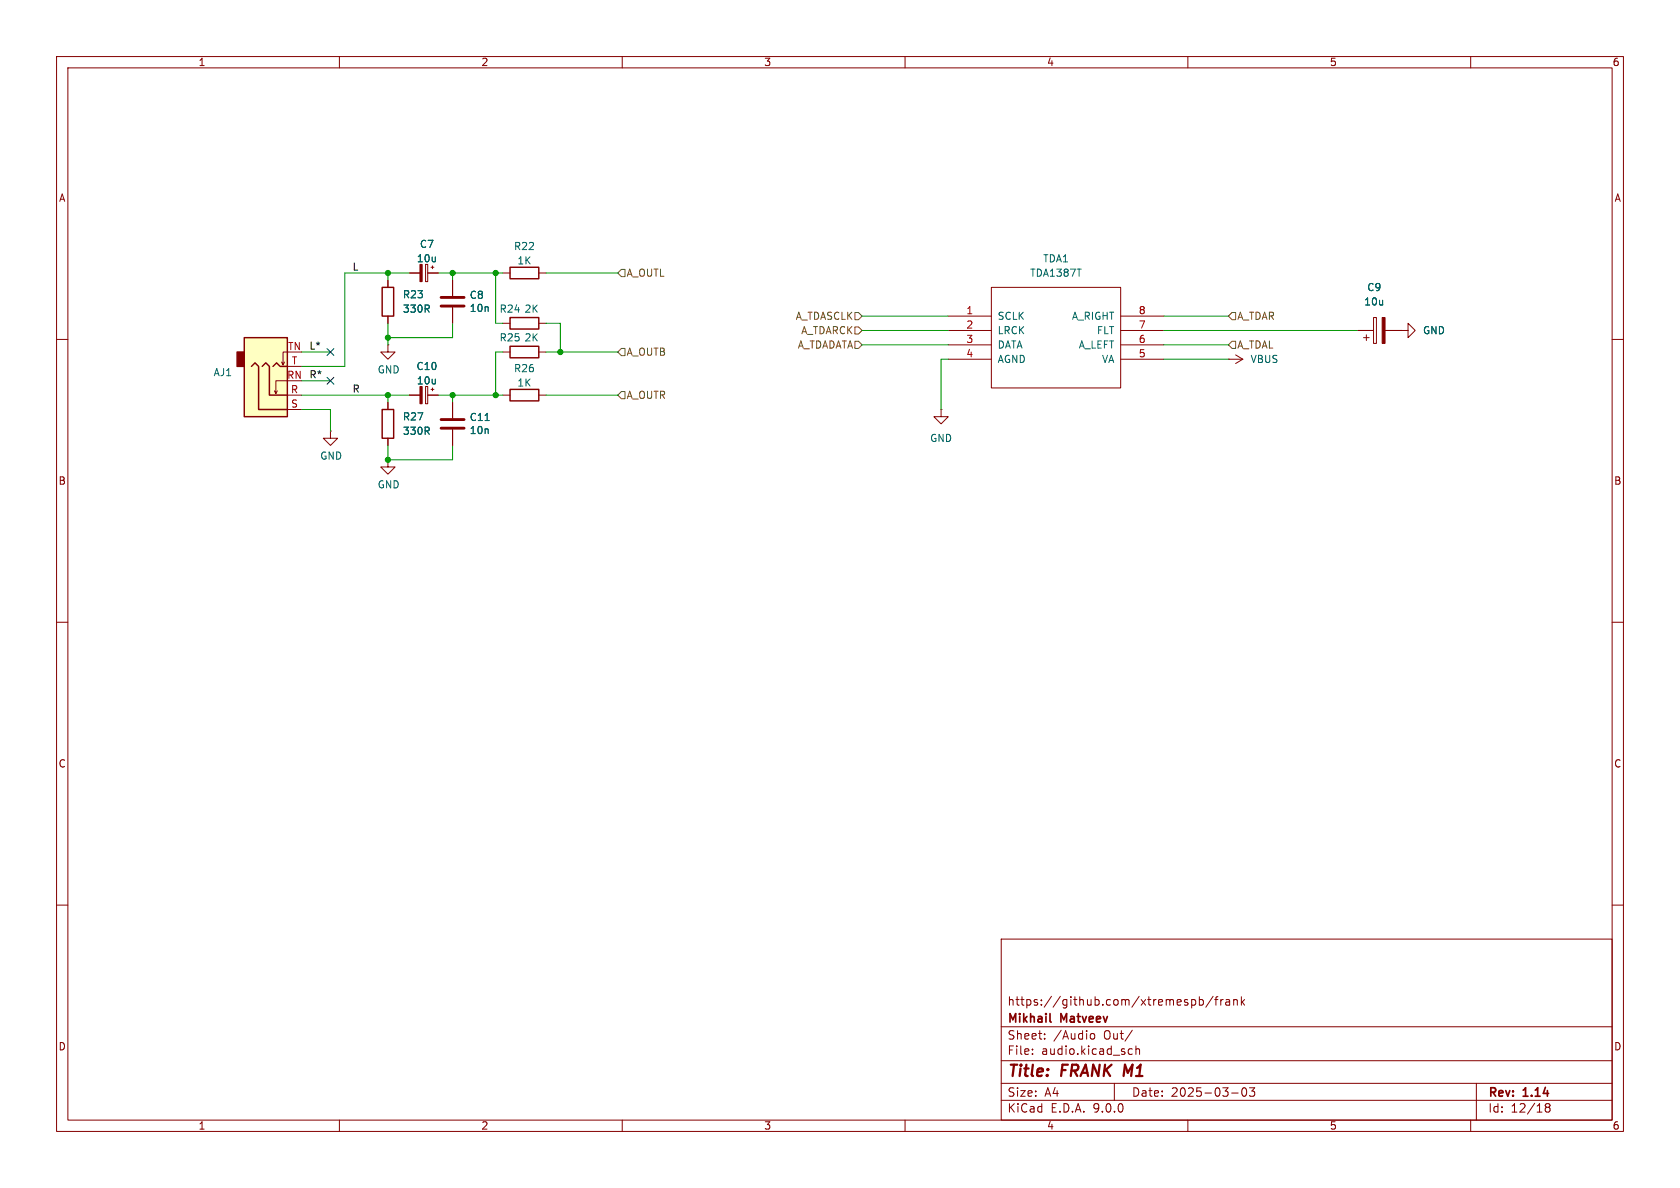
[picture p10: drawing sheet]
(kicad_sch
 (version 20250114)
 (generator "eeschema")
 (generator_version "9.0")
 (paper "A4")
 (title_block
  (title "FRANK M1")
  (date "2025-03-03")
  (rev "1.14")
  (company "Mikhail Matveev")
  (comment 1 "https://github.com/xtremespb/frank"))
 (lib_symbols
  (symbol "Device:C"
   (pin_numbers (hide yes))
   (pin_names
    (offset 0.254)) (exclude_from_sim no) (in_bom yes) (on_board yes)
   (property "Reference" "C" (at 0.635 2.54 0) (effects (font (size 1.27 1.27)) (justify left)))
   (property "Value" "C" (at 0.635 -2.54 0) (effects (font (size 1.27 1.27)) (justify left)))
   (property "Footprint" "" (at 0.9652 -3.81 0) (effects (font (size 1.27 1.27)) (hide yes)))
   (property "Datasheet" "~" (at 0 0 0) (effects (font (size 1.27 1.27)) (hide yes)))
   (property "Description" "Unpolarized capacitor" (at 0 0 0) (effects (font (size 1.27 1.27)) (hide yes)))
   (symbol "C_0_1"
    (polyline (pts (xy -2.032 0.762) (xy 2.032 0.762)) (stroke (width 0.508) (type default)) (fill (type none)))
    (polyline (pts (xy -2.032 -0.762) (xy 2.032 -0.762)) (stroke (width 0.508) (type default)) (fill (type none))))
   (symbol "C_1_1"
    (pin passive line (at 0 3.81 270) (length 2.794) (name "~" (effects (font (size 1.27 1.27)))) (number "1" (effects (font (size 1.27 1.27)))))
    (pin passive line (at 0 -3.81 90) (length 2.794) (name "~" (effects (font (size 1.27 1.27)))) (number "2" (effects (font (size 1.27 1.27))))))
   (embedded_fonts no))
  (symbol "Device:C_Polarized"
   (pin_numbers (hide yes))
   (pin_names
    (offset 0.254)) (exclude_from_sim no) (in_bom yes) (on_board yes)
   (property "Reference" "C" (at 0.635 2.54 0) (effects (font (size 1.27 1.27)) (justify left)))
   (property "Value" "C_Polarized" (at 0.635 -2.54 0) (effects (font (size 1.27 1.27)) (justify left)))
   (property "Footprint" "" (at 0.9652 -3.81 0) (effects (font (size 1.27 1.27)) (hide yes)))
   (property "Datasheet" "~" (at 0 0 0) (effects (font (size 1.27 1.27)) (hide yes)))
   (property "Description" "Polarized capacitor" (at 0 0 0) (effects (font (size 1.27 1.27)) (hide yes)))
   (symbol "C_Polarized_0_1"
    (rectangle (start -2.286 0.508) (end 2.286 1.016) (stroke (width 0) (type default)) (fill (type none)))
    (polyline (pts (xy -1.778 2.286) (xy -0.762 2.286)) (stroke (width 0) (type default)) (fill (type none)))
    (polyline (pts (xy -1.27 2.794) (xy -1.27 1.778)) (stroke (width 0) (type default)) (fill (type none)))
    (rectangle (start 2.286 -0.508) (end -2.286 -1.016) (stroke (width 0) (type default)) (fill (type outline))))
   (symbol "C_Polarized_1_1"
    (pin passive line (at 0 3.81 270) (length 2.794) (name "~" (effects (font (size 1.27 1.27)))) (number "1" (effects (font (size 1.27 1.27)))))
    (pin passive line (at 0 -3.81 90) (length 2.794) (name "~" (effects (font (size 1.27 1.27)))) (number "2" (effects (font (size 1.27 1.27))))))
   (embedded_fonts no))
  (symbol "Device:C_Polarized_Small"
   (pin_numbers (hide yes))
   (pin_names
    (offset 0.254) (hide yes)) (exclude_from_sim no) (in_bom yes) (on_board yes)
   (property "Reference" "C" (at 0.254 1.778 0) (effects (font (size 1.27 1.27)) (justify left)))
   (property "Value" "C_Polarized_Small" (at 0.254 -2.032 0) (effects (font (size 1.27 1.27)) (justify left)))
   (property "Footprint" "" (at 0 0 0) (effects (font (size 1.27 1.27)) (hide yes)))
   (property "Datasheet" "~" (at 0 0 0) (effects (font (size 1.27 1.27)) (hide yes)))
   (property "Description" "Polarized capacitor, small symbol" (at 0 0 0) (effects (font (size 1.27 1.27)) (hide yes)))
   (symbol "C_Polarized_Small_0_1"
    (rectangle (start -1.524 0.6858) (end 1.524 0.3048) (stroke (width 0) (type default)) (fill (type none)))
    (rectangle (start -1.524 -0.3048) (end 1.524 -0.6858) (stroke (width 0) (type default)) (fill (type outline)))
    (polyline (pts (xy -1.27 1.524) (xy -0.762 1.524)) (stroke (width 0) (type default)) (fill (type none)))
    (polyline (pts (xy -1.016 1.27) (xy -1.016 1.778)) (stroke (width 0) (type default)) (fill (type none))))
   (symbol "C_Polarized_Small_1_1"
    (pin passive line (at 0 2.54 270) (length 1.8542) (name "~" (effects (font (size 1.27 1.27)))) (number "1" (effects (font (size 1.27 1.27)))))
    (pin passive line (at 0 -2.54 90) (length 1.8542) (name "~" (effects (font (size 1.27 1.27)))) (number "2" (effects (font (size 1.27 1.27))))))
   (embedded_fonts no))
  (symbol "Device:R"
   (pin_numbers (hide yes))
   (pin_names
    (offset 0)) (exclude_from_sim no) (in_bom yes) (on_board yes)
   (property "Reference" "R" (at 2.032 0 90) (effects (font (size 1.27 1.27))))
   (property "Value" "R" (at 0 0 90) (effects (font (size 1.27 1.27))))
   (property "Footprint" "" (at -1.778 0 90) (effects (font (size 1.27 1.27)) (hide yes)))
   (property "Datasheet" "~" (at 0 0 0) (effects (font (size 1.27 1.27)) (hide yes)))
   (property "Description" "Resistor" (at 0 0 0) (effects (font (size 1.27 1.27)) (hide yes)))
   (symbol "R_0_1"
    (rectangle (start -1.016 -2.54) (end 1.016 2.54) (stroke (width 0.254) (type default)) (fill (type none))))
   (symbol "R_1_1"
    (pin passive line (at 0 3.81 270) (length 1.27) (name "~" (effects (font (size 1.27 1.27)))) (number "1" (effects (font (size 1.27 1.27)))))
    (pin passive line (at 0 -3.81 90) (length 1.27) (name "~" (effects (font (size 1.27 1.27)))) (number "2" (effects (font (size 1.27 1.27))))))
   (embedded_fonts no))
  (symbol "FRANK:AudioJack_3.5mm" (exclude_from_sim no) (in_bom yes) (on_board yes)
   (property "Reference" "AJ2" (at -7.1119 -4.0097 0) (effects (font (size 1.27 1.27)) (justify right)))
   (property "Value" "Audio Out" (at 2.54 -11.43 0) (effects (font (size 1.27 1.27)) (justify right) (hide yes)))
   (property "Footprint" "LIBS:Jack_3.5mm" (at 0 0 0) (effects (font (size 1.27 1.27)) (hide yes)))
   (property "Datasheet" "~" (at 0 0 0) (effects (font (size 1.27 1.27)) (hide yes)))
   (property "Description" "" (at 0 0 0) (effects (font (size 1.27 1.27)) (hide yes)))
   (symbol "AudioJack_3.5mm_0_1"
    (rectangle (start -5.08 -5.08) (end -6.35 -7.62) (stroke (width 0.254) (type default)) (fill (type outline)))
    (polyline (pts (xy -1.905 -5.08) (xy -1.27 -5.715) (xy -0.635 -5.08) (xy -0.635 0) (xy 2.54 0)) (stroke (width 0.254) (type default)) (fill (type none)))
    (polyline (pts (xy 0 -5.08) (xy 0.635 -5.715) (xy 1.27 -5.08) (xy 2.54 -5.08)) (stroke (width 0.254) (type default)) (fill (type none)))
    (polyline (pts (xy 0.508 -0.254) (xy 0.762 -0.762)) (stroke (width 0) (type default)) (fill (type none)))
    (polyline (pts (xy 1.778 -5.334) (xy 2.032 -5.842)) (stroke (width 0) (type default)) (fill (type none)))
    (rectangle (start 2.54 3.81) (end -5.08 -10.16) (stroke (width 0.254) (type default)) (fill (type background)))
    (polyline (pts (xy 2.54 2.54) (xy -2.54 2.54) (xy -2.54 -5.08) (xy -3.175 -5.715) (xy -3.81 -5.08)) (stroke (width 0.254) (type default)) (fill (type none)))
    (polyline (pts (xy 2.54 -2.54) (xy 0.508 -2.54) (xy 0.508 -0.254) (xy 0.254 -0.762)) (stroke (width 0) (type default)) (fill (type none)))
    (polyline (pts (xy 2.54 -7.62) (xy 1.778 -7.62) (xy 1.778 -5.334) (xy 1.524 -5.842)) (stroke (width 0) (type default)) (fill (type none))))
   (symbol "AudioJack_3.5mm_1_1"
    (pin passive line (at 5.08 2.54 180) (length 2.54) (name "~" (effects (font (size 1.27 1.27)))) (number "S" (effects (font (size 1.27 1.27)))))
    (pin passive line (at 5.08 0 180) (length 2.54) (name "~" (effects (font (size 1.27 1.27)))) (number "R" (effects (font (size 1.27 1.27)))))
    (pin passive line (at 5.08 -2.54 180) (length 2.54) (name "~" (effects (font (size 1.27 1.27)))) (number "RN" (effects (font (size 1.27 1.27)))))
    (pin passive line (at 5.08 -5.08 180) (length 2.54) (name "~" (effects (font (size 1.27 1.27)))) (number "T" (effects (font (size 1.27 1.27)))))
    (pin passive line (at 5.08 -7.62 180) (length 2.54) (name "~" (effects (font (size 1.27 1.27)))) (number "TN" (effects (font (size 1.27 1.27))))))
   (embedded_fonts no))
  (symbol "FRANK:TDA1387T"
   (pin_names
    (offset 1.016)) (exclude_from_sim no) (in_bom yes) (on_board yes)
   (property "Reference" "TDA1" (at 0 13.97 0) (effects (font (size 1.27 1.27))))
   (property "Value" "TDA1387T" (at 0 11.43 0) (effects (font (size 1.27 1.27))))
   (property "Footprint" "MODULE" (at 0 0 0) (effects (font (size 1.27 1.27)) (hide yes)))
   (property "Datasheet" "DOCUMENTATION" (at 0 0 0) (effects (font (size 1.27 1.27)) (hide yes)))
   (property "Description" "" (at 0 0 0) (effects (font (size 1.27 1.27)) (hide yes)))
   (symbol "TDA1387T_1_0"
    (rectangle (start -11.43 -8.89) (end 11.43 8.89) (stroke (width 0) (type solid)) (fill (type none))))
   (symbol "TDA1387T_1_1"
    (pin input line (at -19.05 3.81 0) (length 7.62) (name "SCLK" (effects (font (size 1.27 1.27)))) (number "1" (effects (font (size 1.27 1.27)))))
    (pin input line (at -19.05 1.27 0) (length 7.62) (name "LRCK" (effects (font (size 1.27 1.27)))) (number "2" (effects (font (size 1.27 1.27)))))
    (pin input line (at -19.05 -1.27 0) (length 7.62) (name "DATA" (effects (font (size 1.27 1.27)))) (number "3" (effects (font (size 1.27 1.27)))))
    (pin input line (at -19.05 -3.81 0) (length 7.62) (name "AGND" (effects (font (size 1.27 1.27)))) (number "4" (effects (font (size 1.27 1.27)))))
    (pin input line (at 19.05 3.81 180) (length 7.62) (name "A_RIGHT" (effects (font (size 1.27 1.27)))) (number "8" (effects (font (size 1.27 1.27)))))
    (pin input line (at 19.05 1.27 180) (length 7.62) (name "FLT" (effects (font (size 1.27 1.27)))) (number "7" (effects (font (size 1.27 1.27)))))
    (pin input line (at 19.05 -1.27 180) (length 7.62) (name "A_LEFT" (effects (font (size 1.27 1.27)))) (number "6" (effects (font (size 1.27 1.27)))))
    (pin input line (at 19.05 -3.81 180) (length 7.62) (name "VA" (effects (font (size 1.27 1.27)))) (number "5" (effects (font (size 1.27 1.27))))))
   (embedded_fonts no))
  (symbol "GND_1"
   (power)
   (pin_numbers (hide yes))
   (pin_names
    (offset 0) (hide yes)) (exclude_from_sim no) (in_bom yes) (on_board yes)
   (property "Reference" "#PWR" (at 0 -6.35 0) (effects (font (size 1.27 1.27)) (hide yes)))
   (property "Value" "GND" (at 0 -3.81 0) (effects (font (size 1.27 1.27))))
   (property "Footprint" "" (at 0 0 0) (effects (font (size 1.27 1.27)) (hide yes)))
   (property "Datasheet" "" (at 0 0 0) (effects (font (size 1.27 1.27)) (hide yes)))
   (property "Description" "Power symbol creates a global label with name \"GND\" , ground" (at 0 0 0) (effects (font (size 1.27 1.27)) (hide yes)))
   (symbol "GND_1_0_1"
    (polyline (pts (xy 0 0) (xy 0 -1.27) (xy 1.27 -1.27) (xy 0 -2.54) (xy -1.27 -1.27) (xy 0 -1.27)) (stroke (width 0) (type default)) (fill (type none))))
   (symbol "GND_1_1_1"
    (pin power_in line (at 0 0 270) (length 0) (name "~" (effects (font (size 1.27 1.27)))) (number "1" (effects (font (size 1.27 1.27))))))
   (embedded_fonts no))
  (symbol "GND_2"
   (power)
   (pin_numbers (hide yes))
   (pin_names
    (offset 0) (hide yes)) (exclude_from_sim no) (in_bom yes) (on_board yes)
   (property "Reference" "#PWR" (at 0 -6.35 0) (effects (font (size 1.27 1.27)) (hide yes)))
   (property "Value" "GND" (at 0 -3.81 0) (effects (font (size 1.27 1.27))))
   (property "Footprint" "" (at 0 0 0) (effects (font (size 1.27 1.27)) (hide yes)))
   (property "Datasheet" "" (at 0 0 0) (effects (font (size 1.27 1.27)) (hide yes)))
   (property "Description" "Power symbol creates a global label with name \"GND\" , ground" (at 0 0 0) (effects (font (size 1.27 1.27)) (hide yes)))
   (symbol "GND_2_0_1"
    (polyline (pts (xy 0 0) (xy 0 -1.27) (xy 1.27 -1.27) (xy 0 -2.54) (xy -1.27 -1.27) (xy 0 -1.27)) (stroke (width 0) (type default)) (fill (type none))))
   (symbol "GND_2_1_1"
    (pin power_in line (at 0 0 270) (length 0) (name "~" (effects (font (size 1.27 1.27)))) (number "1" (effects (font (size 1.27 1.27))))))
   (embedded_fonts no))
  (symbol "GND_3"
   (power)
   (pin_numbers (hide yes))
   (pin_names
    (offset 0) (hide yes)) (exclude_from_sim no) (in_bom yes) (on_board yes)
   (property "Reference" "#PWR" (at 0 -6.35 0) (effects (font (size 1.27 1.27)) (hide yes)))
   (property "Value" "GND" (at 0 -3.81 0) (effects (font (size 1.27 1.27))))
   (property "Footprint" "" (at 0 0 0) (effects (font (size 1.27 1.27)) (hide yes)))
   (property "Datasheet" "" (at 0 0 0) (effects (font (size 1.27 1.27)) (hide yes)))
   (property "Description" "Power symbol creates a global label with name \"GND\" , ground" (at 0 0 0) (effects (font (size 1.27 1.27)) (hide yes)))
   (symbol "GND_3_0_1"
    (polyline (pts (xy 0 0) (xy 0 -1.27) (xy 1.27 -1.27) (xy 0 -2.54) (xy -1.27 -1.27) (xy 0 -1.27)) (stroke (width 0) (type default)) (fill (type none))))
   (symbol "GND_3_1_1"
    (pin power_in line (at 0 0 270) (length 0) (name "~" (effects (font (size 1.27 1.27)))) (number "1" (effects (font (size 1.27 1.27))))))
   (embedded_fonts no))
  (symbol "GND_6"
   (power)
   (pin_numbers (hide yes))
   (pin_names
    (offset 0) (hide yes)) (exclude_from_sim no) (in_bom yes) (on_board yes)
   (property "Reference" "#PWR" (at 0 -6.35 0) (effects (font (size 1.27 1.27)) (hide yes)))
   (property "Value" "GND" (at 0 -3.81 0) (effects (font (size 1.27 1.27))))
   (property "Footprint" "" (at 0 0 0) (effects (font (size 1.27 1.27)) (hide yes)))
   (property "Datasheet" "" (at 0 0 0) (effects (font (size 1.27 1.27)) (hide yes)))
   (property "Description" "Power symbol creates a global label with name \"GND\" , ground" (at 0 0 0) (effects (font (size 1.27 1.27)) (hide yes)))
   (symbol "GND_6_0_1"
    (polyline (pts (xy 0 0) (xy 0 -1.27) (xy 1.27 -1.27) (xy 0 -2.54) (xy -1.27 -1.27) (xy 0 -1.27)) (stroke (width 0) (type default)) (fill (type none))))
   (symbol "GND_6_1_1"
    (pin power_in line (at 0 0 270) (length 0) (name "~" (effects (font (size 1.27 1.27)))) (number "1" (effects (font (size 1.27 1.27))))))
   (embedded_fonts no))
  (symbol "power:GND"
   (power)
   (pin_numbers (hide yes))
   (pin_names
    (offset 0) (hide yes)) (exclude_from_sim no) (in_bom yes) (on_board yes)
   (property "Reference" "#PWR" (at 0 -6.35 0) (effects (font (size 1.27 1.27)) (hide yes)))
   (property "Value" "GND" (at 0 -3.81 0) (effects (font (size 1.27 1.27))))
   (property "Footprint" "" (at 0 0 0) (effects (font (size 1.27 1.27)) (hide yes)))
   (property "Datasheet" "" (at 0 0 0) (effects (font (size 1.27 1.27)) (hide yes)))
   (property "Description" "Power symbol creates a global label with name \"GND\" , ground" (at 0 0 0) (effects (font (size 1.27 1.27)) (hide yes)))
   (symbol "GND_0_1"
    (polyline (pts (xy 0 0) (xy 0 -1.27) (xy 1.27 -1.27) (xy 0 -2.54) (xy -1.27 -1.27) (xy 0 -1.27)) (stroke (width 0) (type default)) (fill (type none))))
   (symbol "GND_1_1"
    (pin power_in line (at 0 0 270) (length 0) (name "~" (effects (font (size 1.27 1.27)))) (number "1" (effects (font (size 1.27 1.27))))))
   (embedded_fonts no))
  (symbol "power:VBUS"
   (power)
   (pin_numbers (hide yes))
   (pin_names
    (offset 0) (hide yes)) (exclude_from_sim no) (in_bom yes) (on_board yes)
   (property "Reference" "#PWR" (at 0 -3.81 0) (effects (font (size 1.27 1.27)) (hide yes)))
   (property "Value" "VBUS" (at 0 3.556 0) (effects (font (size 1.27 1.27))))
   (property "Footprint" "" (at 0 0 0) (effects (font (size 1.27 1.27)) (hide yes)))
   (property "Datasheet" "" (at 0 0 0) (effects (font (size 1.27 1.27)) (hide yes)))
   (property "Description" "Power symbol creates a global label with name \"VBUS\"" (at 0 0 0) (effects (font (size 1.27 1.27)) (hide yes)))
   (symbol "VBUS_0_1"
    (polyline (pts (xy -0.762 1.27) (xy 0 2.54)) (stroke (width 0) (type default)) (fill (type none)))
    (polyline (pts (xy 0 2.54) (xy 0.762 1.27)) (stroke (width 0) (type default)) (fill (type none)))
    (polyline (pts (xy 0 0) (xy 0 2.54)) (stroke (width 0) (type default)) (fill (type none))))
   (symbol "VBUS_1_1"
    (pin power_in line (at 0 0 90) (length 0) (name "~" (effects (font (size 1.27 1.27)))) (number "1" (effects (font (size 1.27 1.27))))))
   (embedded_fonts no)))
 (junction
  (at 68.58 48.26)
  (diameter 0)
  (color 0 0 0 0))
 (junction
  (at 87.63 69.85)
  (diameter 0)
  (color 0 0 0 0))
 (junction
  (at 68.58 59.69)
  (diameter 0)
  (color 0 0 0 0))
 (junction
  (at 99.06 62.23)
  (diameter 0)
  (color 0 0 0 0))
 (junction
  (at 68.58 81.28)
  (diameter 0)
  (color 0 0 0 0))
 (junction
  (at 80.01 69.85)
  (diameter 0)
  (color 0 0 0 0))
 (junction
  (at 68.58 69.85)
  (diameter 0)
  (color 0 0 0 0))
 (junction
  (at 87.63 48.26)
  (diameter 0)
  (color 0 0 0 0))
 (junction
  (at 80.01 48.26)
  (diameter 0)
  (color 0 0 0 0))
 (no_connect
  (at 58.42 62.23))
 (no_connect
  (at 58.42 67.31))
 (wire
  (pts (xy 80.01 69.85) (xy 87.63 69.85))
  (stroke (width 0) (type default)))
 (wire
  (pts (xy 80.01 69.85) (xy 77.47 69.85))
  (stroke (width 0) (type default)))
 (wire
  (pts (xy 80.01 48.26) (xy 87.63 48.26))
  (stroke (width 0) (type default)))
 (wire
  (pts (xy 60.96 48.26) (xy 68.58 48.26))
  (stroke (width 0) (type default)))
 (wire
  (pts (xy 152.4 55.88) (xy 167.64 55.88))
  (stroke (width 0) (type default)))
 (wire
  (pts (xy 88.9 62.23) (xy 87.63 62.23))
  (stroke (width 0) (type default)))
 (wire
  (pts (xy 80.01 81.28) (xy 68.58 81.28))
  (stroke (width 0) (type default)))
 (wire
  (pts (xy 53.34 72.39) (xy 58.42 72.39))
  (stroke (width 0) (type default)))
 (wire
  (pts (xy 68.58 57.15) (xy 68.58 59.69))
  (stroke (width 0) (type default)))
 (wire
  (pts (xy 87.63 69.85) (xy 88.9 69.85))
  (stroke (width 0) (type default)))
 (wire
  (pts (xy 80.01 59.69) (xy 68.58 59.69))
  (stroke (width 0) (type default)))
 (wire
  (pts (xy 80.01 48.26) (xy 77.47 48.26))
  (stroke (width 0) (type default)))
 (wire
  (pts (xy 53.34 64.77) (xy 60.96 64.77))
  (stroke (width 0) (type default)))
 (wire
  (pts (xy 205.74 60.96) (xy 217.17 60.96))
  (stroke (width 0) (type default)))
 (wire
  (pts (xy 53.34 69.85) (xy 68.58 69.85))
  (stroke (width 0) (type default)))
 (wire
  (pts (xy 152.4 60.96) (xy 167.64 60.96))
  (stroke (width 0) (type default)))
 (wire
  (pts (xy 87.63 48.26) (xy 88.9 48.26))
  (stroke (width 0) (type default)))
 (wire
  (pts (xy 72.39 69.85) (xy 68.58 69.85))
  (stroke (width 0) (type default)))
 (wire
  (pts (xy 99.06 62.23) (xy 96.52 62.23))
  (stroke (width 0) (type default)))
 (wire
  (pts (xy 80.01 49.53) (xy 80.01 48.26))
  (stroke (width 0) (type default)))
 (wire
  (pts (xy 80.01 57.15) (xy 80.01 59.69))
  (stroke (width 0) (type default)))
 (wire
  (pts (xy 88.9 57.15) (xy 87.63 57.15))
  (stroke (width 0) (type default)))
 (wire
  (pts (xy 205.74 63.5) (xy 217.17 63.5))
  (stroke (width 0) (type default)))
 (wire
  (pts (xy 68.58 48.26) (xy 68.58 49.53))
  (stroke (width 0) (type default)))
 (wire
  (pts (xy 68.58 59.69) (xy 68.58 60.96))
  (stroke (width 0) (type default)))
 (wire
  (pts (xy 205.74 55.88) (xy 217.17 55.88))
  (stroke (width 0) (type default)))
 (wire
  (pts (xy 96.52 48.26) (xy 109.22 48.26))
  (stroke (width 0) (type default)))
 (wire
  (pts (xy 68.58 69.85) (xy 68.58 71.12))
  (stroke (width 0) (type default)))
 (wire
  (pts (xy 96.52 57.15) (xy 99.06 57.15))
  (stroke (width 0) (type default)))
 (wire
  (pts (xy 96.52 69.85) (xy 109.22 69.85))
  (stroke (width 0) (type default)))
 (wire
  (pts (xy 205.74 58.42) (xy 240.03 58.42))
  (stroke (width 0) (type default)))
 (wire
  (pts (xy 60.96 48.26) (xy 60.96 64.77))
  (stroke (width 0) (type default)))
 (wire
  (pts (xy 68.58 78.74) (xy 68.58 81.28))
  (stroke (width 0) (type default)))
 (wire
  (pts (xy 99.06 62.23) (xy 109.22 62.23))
  (stroke (width 0) (type default)))
 (wire
  (pts (xy 99.06 57.15) (xy 99.06 62.23))
  (stroke (width 0) (type default)))
 (wire
  (pts (xy 80.01 78.74) (xy 80.01 81.28))
  (stroke (width 0) (type default)))
 (wire
  (pts (xy 58.42 72.39) (xy 58.42 76.2))
  (stroke (width 0) (type default)))
 (wire
  (pts (xy 72.39 48.26) (xy 68.58 48.26))
  (stroke (width 0) (type default)))
 (wire
  (pts (xy 53.34 67.31) (xy 58.42 67.31))
  (stroke (width 0) (type default)))
 (wire
  (pts (xy 80.01 71.12) (xy 80.01 69.85))
  (stroke (width 0) (type default)))
 (wire
  (pts (xy 167.64 63.5) (xy 166.37 63.5))
  (stroke (width 0) (type default)))
 (wire
  (pts (xy 53.34 62.23) (xy 58.42 62.23))
  (stroke (width 0) (type default)))
 (wire
  (pts (xy 152.4 58.42) (xy 167.64 58.42))
  (stroke (width 0) (type default)))
 (wire
  (pts (xy 87.63 62.23) (xy 87.63 69.85))
  (stroke (width 0) (type default)))
 (wire
  (pts (xy 166.37 63.5) (xy 166.37 72.39))
  (stroke (width 0) (type default)))
 (wire
  (pts (xy 87.63 48.26) (xy 87.63 57.15))
  (stroke (width 0) (type default)))
 (label "L"
  (at 62.23 48.26 0)
  (effects (font (size 1.27 1.27)) (justify left bottom)))
 (label "R"
  (at 62.23 69.85 0)
  (effects (font (size 1.27 1.27)) (justify left bottom)))
 (label "L*"
  (at 54.61 62.23 0)
  (effects (font (size 1.27 1.27)) (justify left bottom)))
 (label "R*"
  (at 54.61 67.31 0)
  (effects (font (size 1.27 1.27)) (justify left bottom)))
 (hierarchical_label "A_OUTL"
  (shape input)
  (at 109.22 48.26 0)
  (effects (font (size 1.27 1.27)) (justify left)))
 (hierarchical_label "A_OUTB"
  (shape input)
  (at 109.22 62.23 0)
  (effects (font (size 1.27 1.27)) (justify left)))
 (hierarchical_label "A_TDAL"
  (shape input)
  (at 217.17 60.96 0)
  (effects (font (size 1.27 1.27)) (justify left)))
 (hierarchical_label "A_TDASCLK"
  (shape input)
  (at 152.4 55.88 180)
  (effects (font (size 1.27 1.27)) (justify right)))
 (hierarchical_label "A_TDAR"
  (shape input)
  (at 217.17 55.88 0)
  (effects (font (size 1.27 1.27)) (justify left)))
 (hierarchical_label "A_TDARCK"
  (shape input)
  (at 152.4 58.42 180)
  (effects (font (size 1.27 1.27)) (justify right)))
 (hierarchical_label "A_OUTR"
  (shape input)
  (at 109.22 69.85 0)
  (effects (font (size 1.27 1.27)) (justify left)))
 (hierarchical_label "A_TDADATA"
  (shape input)
  (at 152.4 60.96 180)
  (effects (font (size 1.27 1.27)) (justify right)))
 (symbol
  (lib_id "power:GND")
  (at 166.37 72.39 0)
  (unit 1)
  (exclude_from_sim no)
  (in_bom yes)
  (on_board yes)
  (dnp no)
  (fields_autoplaced yes)
  (property "Reference" "#PWR047" (at 166.37 78.74 0) (effects (font (size 1.27 1.27)) (hide yes)))
  (property "Value" "GND" (at 166.37 77.47 0) (effects (font (size 1.27 1.27))))
  (property "Footprint" "" (at 166.37 72.39 0) (effects (font (size 1.27 1.27)) (hide yes)))
  (property "Datasheet" "" (at 166.37 72.39 0) (effects (font (size 1.27 1.27)) (hide yes)))
  (property "Description" "Power symbol creates a global label with name \"GND\" , ground" (at 166.37 72.39 0) (effects (font (size 1.27 1.27)) (hide yes)))
  (pin "1"))
 (symbol
  (lib_id "Device:R")
  (at 92.71 57.15 90)
  (unit 1)
  (exclude_from_sim no)
  (in_bom yes)
  (on_board yes)
  (dnp no)
  (property "Reference" "R24" (at 90.17 54.61 90) (effects (font (size 1.27 1.27))))
  (property "Value" "2K" (at 93.98 54.61 90) (effects (font (size 1.27 1.27))))
  (property "Footprint" "FRANK:Resistor (0805)" (at 92.71 58.928 90) (effects (font (size 1.27 1.27)) (hide yes)))
  (property "Datasheet" "https://www.vishay.com/docs/28952/mcs0402at-mct0603at-mcu0805at-mca1206at.pdf" (at 92.71 57.15 0) (effects (font (size 1.27 1.27)) (hide yes)))
  (property "Description" "" (at 92.71 57.15 0) (effects (font (size 1.27 1.27)) (hide yes)))
  (property "AliExpress" "https://www.aliexpress.com/item/1005005945735199.html" (at 92.71 57.15 0) (effects (font (size 1.27 1.27)) (hide yes)))
  (pin "1")
  (pin "2"))
 (symbol
  (lib_id "Device:C_Polarized_Small")
  (at 74.93 69.85 270)
  (unit 1)
  (exclude_from_sim no)
  (in_bom yes)
  (on_board yes)
  (dnp no)
  (fields_autoplaced yes)
  (property "Reference" "C10" (at 75.4761 64.7532 90) (effects (font (size 1.27 1.27))))
  (property "Value" "10u" (at 75.4761 67.2901 90) (effects (font (size 1.27 1.27))))
  (property "Footprint" "FRANK:Capacitor (3528, tantalum, polar)" (at 74.93 69.85 0) (effects (font (size 1.27 1.27)) (hide yes)))
  (property "Datasheet" "https://eu.mouser.com/datasheet/2/447/KEM_T2005_T491-3316937.pdf" (at 74.93 69.85 0) (effects (font (size 1.27 1.27)) (hide yes)))
  (property "Description" "" (at 74.93 69.85 0) (effects (font (size 1.27 1.27)) (hide yes)))
  (property "AliExpress" "https://www.aliexpress.com/item/1005006870280809.html" (at 74.93 69.85 0) (effects (font (size 1.27 1.27)) (hide yes)))
  (pin "1")
  (pin "2"))
 (symbol
  (lib_id "Device:C_Polarized")
  (at 243.84 58.42 90)
  (unit 1)
  (exclude_from_sim no)
  (in_bom yes)
  (on_board yes)
  (dnp no)
  (fields_autoplaced yes)
  (property "Reference" "C9" (at 242.951 50.8 90) (effects (font (size 1.27 1.27))))
  (property "Value" "10u" (at 242.951 53.34 90) (effects (font (size 1.27 1.27))))
  (property "Footprint" "FRANK:Capacitor (3528, tantalum, polar)" (at 247.65 57.4548 0) (effects (font (size 1.27 1.27)) (hide yes)))
  (property "Datasheet" "https://eu.mouser.com/datasheet/2/447/KEM_T2005_T491-3316937.pdf" (at 243.84 58.42 0) (effects (font (size 1.27 1.27)) (hide yes)))
  (property "Description" "Polarized capacitor" (at 243.84 58.42 0) (effects (font (size 1.27 1.27)) (hide yes)))
  (property "AliExpress" "https://www.aliexpress.com/item/1005006870280809.html" (at 243.84 58.42 0) (effects (font (size 1.27 1.27)) (hide yes)))
  (pin "2")
  (pin "1"))
 (symbol
  (lib_id "Device:R")
  (at 92.71 69.85 90)
  (unit 1)
  (exclude_from_sim no)
  (in_bom yes)
  (on_board yes)
  (dnp no)
  (fields_autoplaced yes)
  (property "Reference" "R26" (at 92.71 65.1342 90) (effects (font (size 1.27 1.27))))
  (property "Value" "1K" (at 92.71 67.6711 90) (effects (font (size 1.27 1.27))))
  (property "Footprint" "FRANK:Resistor (0805)" (at 92.71 71.628 90) (effects (font (size 1.27 1.27)) (hide yes)))
  (property "Datasheet" "https://www.vishay.com/docs/28952/mcs0402at-mct0603at-mcu0805at-mca1206at.pdf" (at 92.71 69.85 0) (effects (font (size 1.27 1.27)) (hide yes)))
  (property "Description" "" (at 92.71 69.85 0) (effects (font (size 1.27 1.27)) (hide yes)))
  (property "AliExpress" "https://www.aliexpress.com/item/1005005945735199.html" (at 92.71 69.85 0) (effects (font (size 1.27 1.27)) (hide yes)))
  (pin "1")
  (pin "2"))
 (symbol
  (lib_id "Device:R")
  (at 68.58 74.93 0)
  (unit 1)
  (exclude_from_sim no)
  (in_bom yes)
  (on_board yes)
  (dnp no)
  (fields_autoplaced yes)
  (property "Reference" "R27" (at 71.12 73.6599 0) (effects (font (size 1.27 1.27)) (justify left)))
  (property "Value" "330R" (at 71.12 76.1999 0) (effects (font (size 1.27 1.27)) (justify left)))
  (property "Footprint" "FRANK:Resistor (0805)" (at 66.802 74.93 90) (effects (font (size 1.27 1.27)) (hide yes)))
  (property "Datasheet" "https://www.vishay.com/docs/28952/mcs0402at-mct0603at-mcu0805at-mca1206at.pdf" (at 68.58 74.93 0) (effects (font (size 1.27 1.27)) (hide yes)))
  (property "Description" "" (at 68.58 74.93 0) (effects (font (size 1.27 1.27)) (hide yes)))
  (property "AliExpress" "https://www.aliexpress.com/item/1005005945735199.html" (at 68.58 74.93 0) (effects (font (size 1.27 1.27)) (hide yes)))
  (pin "1")
  (pin "2"))
 (symbol
  (lib_id "Device:R")
  (at 92.71 62.23 90)
  (unit 1)
  (exclude_from_sim no)
  (in_bom yes)
  (on_board yes)
  (dnp no)
  (property "Reference" "R25" (at 90.17 59.69 90) (effects (font (size 1.27 1.27))))
  (property "Value" "2K" (at 93.98 59.69 90) (effects (font (size 1.27 1.27))))
  (property "Footprint" "FRANK:Resistor (0805)" (at 92.71 64.008 90) (effects (font (size 1.27 1.27)) (hide yes)))
  (property "Datasheet" "https://www.vishay.com/docs/28952/mcs0402at-mct0603at-mcu0805at-mca1206at.pdf" (at 92.71 62.23 0) (effects (font (size 1.27 1.27)) (hide yes)))
  (property "Description" "" (at 92.71 62.23 0) (effects (font (size 1.27 1.27)) (hide yes)))
  (property "AliExpress" "https://www.aliexpress.com/item/1005005945735199.html" (at 92.71 62.23 0) (effects (font (size 1.27 1.27)) (hide yes)))
  (pin "1")
  (pin "2"))
 (symbol
  (lib_name "GND_3")
  (lib_id "power:GND")
  (at 68.58 60.96 0)
  (unit 1)
  (exclude_from_sim no)
  (in_bom yes)
  (on_board yes)
  (dnp no)
  (property "Reference" "#PWR045" (at 68.58 67.31 0) (effects (font (size 1.27 1.27)) (hide yes)))
  (property "Value" "GND" (at 68.707 65.3542 0) (effects (font (size 1.27 1.27))))
  (property "Footprint" "" (at 68.58 60.96 0) (effects (font (size 1.27 1.27)) (hide yes)))
  (property "Datasheet" "" (at 68.58 60.96 0) (effects (font (size 1.27 1.27)) (hide yes)))
  (property "Description" "Power symbol creates a global label with name \"GND\" , ground" (at 68.58 60.96 0) (effects (font (size 1.27 1.27)) (hide yes)))
  (pin "1"))
 (symbol
  (lib_id "Device:R")
  (at 92.71 48.26 90)
  (unit 1)
  (exclude_from_sim no)
  (in_bom yes)
  (on_board yes)
  (dnp no)
  (fields_autoplaced yes)
  (property "Reference" "R22" (at 92.71 43.5442 90) (effects (font (size 1.27 1.27))))
  (property "Value" "1K" (at 92.71 46.0811 90) (effects (font (size 1.27 1.27))))
  (property "Footprint" "FRANK:Resistor (0805)" (at 92.71 50.038 90) (effects (font (size 1.27 1.27)) (hide yes)))
  (property "Datasheet" "https://www.vishay.com/docs/28952/mcs0402at-mct0603at-mcu0805at-mca1206at.pdf" (at 92.71 48.26 0) (effects (font (size 1.27 1.27)) (hide yes)))
  (property "Description" "" (at 92.71 48.26 0) (effects (font (size 1.27 1.27)) (hide yes)))
  (property "AliExpress" "https://www.aliexpress.com/item/1005005945735199.html" (at 92.71 48.26 0) (effects (font (size 1.27 1.27)) (hide yes)))
  (pin "1")
  (pin "2"))
 (symbol
  (lib_id "FRANK:TDA1387T")
  (at 186.69 59.69 0)
  (unit 1)
  (exclude_from_sim no)
  (in_bom yes)
  (on_board yes)
  (dnp no)
  (fields_autoplaced yes)
  (property "Reference" "TDA1" (at 186.69 45.72 0) (effects (font (size 1.27 1.27))))
  (property "Value" "TDA1387T" (at 186.69 48.26 0) (effects (font (size 1.27 1.27))))
  (property "Footprint" "FRANK:SOIC-8" (at 186.69 59.69 0) (effects (font (size 1.27 1.27)) (hide yes)))
  (property "Datasheet" "https://github.com/xtremespb/frank/raw/refs/heads/minifrank_rev2/DOCS/TDA1387T.pdf" (at 186.69 59.69 0) (effects (font (size 1.27 1.27)) (hide yes)))
  (property "Description" "" (at 186.69 59.69 0) (effects (font (size 1.27 1.27)) (hide yes)))
  (property "AliExpress" "https://www.aliexpress.com/item/32995595000.html" (at 186.69 59.69 0) (effects (font (size 1.27 1.27)) (hide yes)))
  (pin "1")
  (pin "2")
  (pin "3")
  (pin "4")
  (pin "5")
  (pin "6")
  (pin "7")
  (pin "8"))
 (symbol
  (lib_name "GND_6")
  (lib_id "power:GND")
  (at 247.65 58.42 90)
  (unit 1)
  (exclude_from_sim no)
  (in_bom yes)
  (on_board yes)
  (dnp no)
  (fields_autoplaced yes)
  (property "Reference" "#PWR044" (at 254 58.42 0) (effects (font (size 1.27 1.27)) (hide yes)))
  (property "Value" "GND" (at 251.46 58.4199 90) (effects (font (size 1.27 1.27)) (justify right)))
  (property "Footprint" "" (at 247.65 58.42 0) (effects (font (size 1.27 1.27)) (hide yes)))
  (property "Datasheet" "" (at 247.65 58.42 0) (effects (font (size 1.27 1.27)) (hide yes)))
  (property "Description" "Power symbol creates a global label with name \"GND\" , ground" (at 247.65 58.42 0) (effects (font (size 1.27 1.27)) (hide yes)))
  (pin "1"))
 (symbol
  (lib_id "FRANK:AudioJack_3.5mm")
  (at 48.26 69.85 0)
  (mirror x)
  (unit 1)
  (exclude_from_sim no)
  (in_bom yes)
  (on_board yes)
  (dnp no)
  (property "Reference" "AJ1" (at 41.1481 65.8403 0) (effects (font (size 1.27 1.27)) (justify right)))
  (property "Value" "SJ1-353XNG" (at 50.8 58.42 0) (effects (font (size 1.27 1.27)) (justify right) (hide yes)))
  (property "Footprint" "FRANK:Jack (3.5mm)" (at 48.26 69.85 0) (effects (font (size 1.27 1.27)) (hide yes)))
  (property "Datasheet" "https://eu.mouser.com/datasheet/2/1628/sj1_353xng-3511142.pdf" (at 48.26 69.85 0) (effects (font (size 1.27 1.27)) (hide yes)))
  (property "Description" "" (at 48.26 69.85 0) (effects (font (size 1.27 1.27)) (hide yes)))
  (property "AliExpress" "https://www.aliexpress.com/item/1005006710837751.html" (at 48.26 69.85 0) (effects (font (size 1.27 1.27)) (hide yes)))
  (pin "R")
  (pin "RN")
  (pin "S")
  (pin "T")
  (pin "TN"))
 (symbol
  (lib_id "power:VBUS")
  (at 217.17 63.5 270)
  (unit 1)
  (exclude_from_sim no)
  (in_bom yes)
  (on_board yes)
  (dnp no)
  (fields_autoplaced yes)
  (property "Reference" "#PWR046" (at 213.36 63.5 0) (effects (font (size 1.27 1.27)) (hide yes)))
  (property "Value" "VBUS" (at 220.98 63.4999 90) (effects (font (size 1.27 1.27)) (justify left)))
  (property "Footprint" "" (at 217.17 63.5 0) (effects (font (size 1.27 1.27)) (hide yes)))
  (property "Datasheet" "" (at 217.17 63.5 0) (effects (font (size 1.27 1.27)) (hide yes)))
  (property "Description" "Power symbol creates a global label with name \"VBUS\"" (at 217.17 63.5 0) (effects (font (size 1.27 1.27)) (hide yes)))
  (pin "1"))
 (symbol
  (lib_id "Device:C")
  (at 80.01 74.93 0)
  (unit 1)
  (exclude_from_sim no)
  (in_bom yes)
  (on_board yes)
  (dnp no)
  (property "Reference" "C11" (at 82.931 73.7616 0) (effects (font (size 1.27 1.27)) (justify left)))
  (property "Value" "10n" (at 82.931 76.073 0) (effects (font (size 1.27 1.27)) (justify left)))
  (property "Footprint" "FRANK:Capacitor (0805)" (at 80.9752 78.74 0) (effects (font (size 1.27 1.27)) (hide yes)))
  (property "Datasheet" "https://eu.mouser.com/datasheet/2/40/KGM_X7R-3223212.pdf" (at 80.01 74.93 0) (effects (font (size 1.27 1.27)) (hide yes)))
  (property "Description" "" (at 80.01 74.93 0) (effects (font (size 1.27 1.27)) (hide yes)))
  (property "AliExpress" "https://www.aliexpress.com/item/33008008276.html" (at 80.01 74.93 0) (effects (font (size 1.27 1.27)) (hide yes)))
  (pin "1")
  (pin "2"))
 (symbol
  (lib_id "Device:C")
  (at 80.01 53.34 0)
  (unit 1)
  (exclude_from_sim no)
  (in_bom yes)
  (on_board yes)
  (dnp no)
  (property "Reference" "C8" (at 82.931 52.1716 0) (effects (font (size 1.27 1.27)) (justify left)))
  (property "Value" "10n" (at 82.931 54.483 0) (effects (font (size 1.27 1.27)) (justify left)))
  (property "Footprint" "FRANK:Capacitor (0805)" (at 80.9752 57.15 0) (effects (font (size 1.27 1.27)) (hide yes)))
  (property "Datasheet" "https://eu.mouser.com/datasheet/2/40/KGM_X7R-3223212.pdf" (at 80.01 53.34 0) (effects (font (size 1.27 1.27)) (hide yes)))
  (property "Description" "" (at 80.01 53.34 0) (effects (font (size 1.27 1.27)) (hide yes)))
  (property "AliExpress" "https://www.aliexpress.com/item/33008008276.html" (at 80.01 53.34 0) (effects (font (size 1.27 1.27)) (hide yes)))
  (pin "1")
  (pin "2"))
 (symbol
  (lib_id "Device:C_Polarized_Small")
  (at 74.93 48.26 270)
  (unit 1)
  (exclude_from_sim no)
  (in_bom yes)
  (on_board yes)
  (dnp no)
  (fields_autoplaced yes)
  (property "Reference" "C7" (at 75.4761 43.1632 90) (effects (font (size 1.27 1.27))))
  (property "Value" "10u" (at 75.4761 45.7001 90) (effects (font (size 1.27 1.27))))
  (property "Footprint" "FRANK:Capacitor (3528, tantalum, polar)" (at 74.93 48.26 0) (effects (font (size 1.27 1.27)) (hide yes)))
  (property "Datasheet" "https://eu.mouser.com/datasheet/2/447/KEM_T2005_T491-3316937.pdf" (at 74.93 48.26 0) (effects (font (size 1.27 1.27)) (hide yes)))
  (property "Description" "" (at 74.93 48.26 0) (effects (font (size 1.27 1.27)) (hide yes)))
  (property "AliExpress" "https://www.aliexpress.com/item/1005006870280809.html" (at 74.93 48.26 0) (effects (font (size 1.27 1.27)) (hide yes)))
  (pin "1")
  (pin "2"))
 (symbol
  (lib_name "GND_2")
  (lib_id "power:GND")
  (at 68.58 81.28 0)
  (unit 1)
  (exclude_from_sim no)
  (in_bom yes)
  (on_board yes)
  (dnp no)
  (property "Reference" "#PWR049" (at 68.58 87.63 0) (effects (font (size 1.27 1.27)) (hide yes)))
  (property "Value" "GND" (at 68.707 85.6742 0) (effects (font (size 1.27 1.27))))
  (property "Footprint" "" (at 68.58 81.28 0) (effects (font (size 1.27 1.27)) (hide yes)))
  (property "Datasheet" "" (at 68.58 81.28 0) (effects (font (size 1.27 1.27)) (hide yes)))
  (property "Description" "Power symbol creates a global label with name \"GND\" , ground" (at 68.58 81.28 0) (effects (font (size 1.27 1.27)) (hide yes)))
  (pin "1"))
 (symbol
  (lib_id "Device:R")
  (at 68.58 53.34 0)
  (unit 1)
  (exclude_from_sim no)
  (in_bom yes)
  (on_board yes)
  (dnp no)
  (fields_autoplaced yes)
  (property "Reference" "R23" (at 71.12 52.0699 0) (effects (font (size 1.27 1.27)) (justify left)))
  (property "Value" "330R" (at 71.12 54.6099 0) (effects (font (size 1.27 1.27)) (justify left)))
  (property "Footprint" "FRANK:Resistor (0805)" (at 66.802 53.34 90) (effects (font (size 1.27 1.27)) (hide yes)))
  (property "Datasheet" "https://www.vishay.com/docs/28952/mcs0402at-mct0603at-mcu0805at-mca1206at.pdf" (at 68.58 53.34 0) (effects (font (size 1.27 1.27)) (hide yes)))
  (property "Description" "" (at 68.58 53.34 0) (effects (font (size 1.27 1.27)) (hide yes)))
  (property "AliExpress" "https://www.aliexpress.com/item/1005005945735199.html" (at 68.58 53.34 0) (effects (font (size 1.27 1.27)) (hide yes)))
  (pin "1")
  (pin "2"))
 (symbol
  (lib_name "GND_1")
  (lib_id "power:GND")
  (at 58.42 76.2 0)
  (unit 1)
  (exclude_from_sim no)
  (in_bom yes)
  (on_board yes)
  (dnp no)
  (property "Reference" "#PWR048" (at 58.42 82.55 0) (effects (font (size 1.27 1.27)) (hide yes)))
  (property "Value" "GND" (at 58.547 80.5942 0) (effects (font (size 1.27 1.27))))
  (property "Footprint" "" (at 58.42 76.2 0) (effects (font (size 1.27 1.27)) (hide yes)))
  (property "Datasheet" "" (at 58.42 76.2 0) (effects (font (size 1.27 1.27)) (hide yes)))
  (property "Description" "Power symbol creates a global label with name \"GND\" , ground" (at 58.42 76.2 0) (effects (font (size 1.27 1.27)) (hide yes)))
  (pin "1")))
